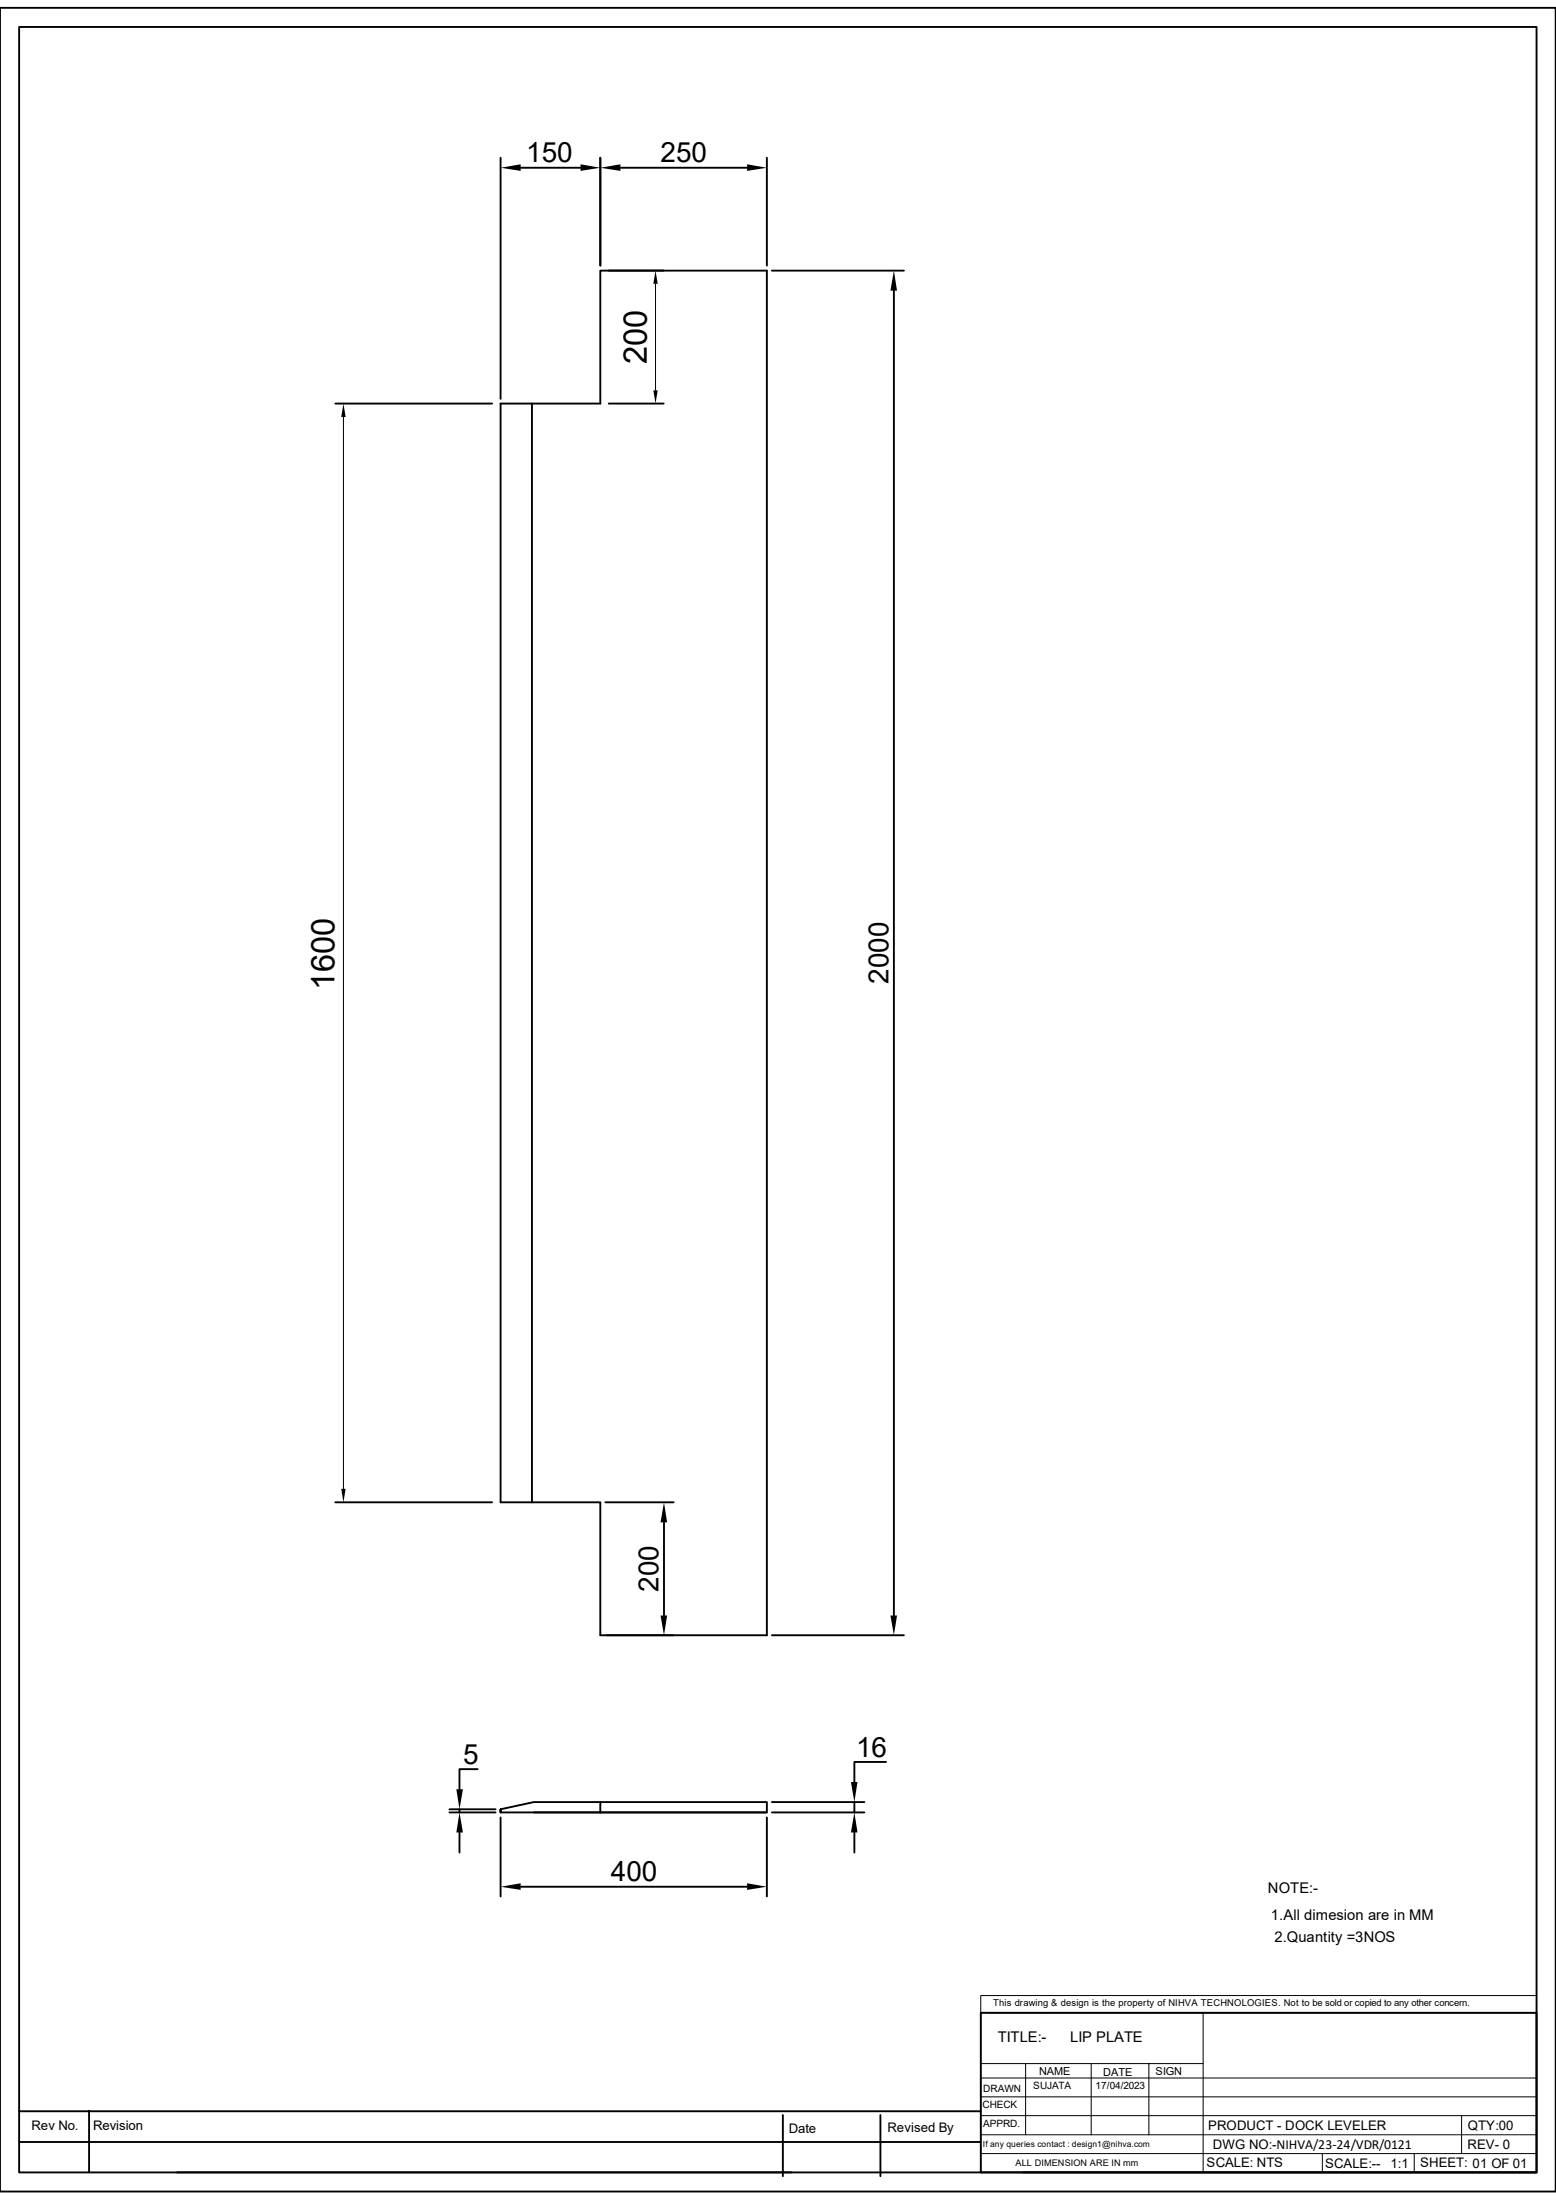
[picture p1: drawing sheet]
<svg xmlns="http://www.w3.org/2000/svg" width="210mm" height="297mm" viewBox="0 0 210 297" stroke-linecap="round" stroke-linejoin="round" font-family="sans-serif">
<path d="M0 1.1h210v294.8h-210zM2.6 3.6h204.8v289.7h-204.8zM103.5 36.5v184.3zM103.5 36.5h-22.5v18h-13.4v148.3h13.4v18h22.5M71.8 54.5v148.3M138 293.3h69.4" fill="none" stroke="#000" stroke-width=".25"/>
<path d="M132.4 269.4h75v2.3h-75zM162.4 271.7h45M132.4 288.2h75M132.4 285.6h75M132.4 283.1h75M132.4 280.5h75" fill="none" stroke="#000" stroke-width=".13"/>
<path d="M162.7 272.3h21.9v6h-21.9z" fill="#fff"/>
<path d="M88.5 38.3v14.4M46.4 56.3v144.7M132.4 271.7v21.6M132.4 278.6h30M133.6 271.7h28.8v21.6M138.4 278.6v9.6M147.3 278.6v9.6M155.1 278.6v9.6M132.4 290.7h75M178.5 290.7v2.6M190.9 290.7v2.6M197.3 285.6v5.1" fill="none" stroke="#000" stroke-width=".13"/>
<g fill="none" stroke="#000" stroke-width=".25">
<path d="M67.6 21.3v32.5M70.3 22.6h8.1M81 21.3v14.6M82.2 36.5h7.4M83.7 22.6h17.1M103.5 21.3v14.6M104.2 36.5h17.8M120.6 39.2v178.9M45.3 54.5h21.1M82.2 54.5h7.4M45.3 202.8h21.1M81.7 202.8h9.2"/>
<path d="M89.6 205.5v12.6M64.5 238.8h-2.5v2.8M81.9 220.8h9M104.2 220.8h17.8M119.6 237.9h-4.3v2.7M60.7 244.7h6.2M60.7 244.3h6.2M62 244.3v.4M62 247.4v2.7M67.6 244.3v.4h35.9v-1.4h-31.4l-4.5 1v.4M67.6 245.4v10.6M70.3 254.7h30.5"/>
<path d="M72.1 244.7h31.4M81 243.3v1.4M103.5 245.4v10.6M104.2 244.7h12.5M104.2 243.3h12.5M115.3 243.3v1.4M115.3 247.4v2.7M132.4 271.7h75v21.6h-75zM2.6 289.2h129.8M2.6 285h129.8M12 285v8.3M23.9 293.3h82.9"/>
<path d="M105.7 285.5v8.3M118.8 285.5v8.3"/>
</g>
<g fill="#000">
<path d="M67.6 22.6l2.7-.4v.9zM78.4 22.2l2.6 .4-2.6 .5zM81 22.6l2.7-.4v.9zM88.5 36.5l.3 1.8h-.6zM100.8 22.2l2.7 .4-2.7 .5zM120.6 36.5l.5 2.7h-.9zM46.4 54.5l.3 1.8h-.6zM88.2 52.7h.6l-.3 1.8zM46.1 201h.6l-.3 1.8zM89.2 218.1h.8l-.4 2.7zM89.6 202.8l.4 2.7h-.8zM120.2 218.1h.9l-.5 2.7z"/>
<path d="M62 244.7l.5 2.7h-.9zM61.6 241.6h.9l-.5 2.7zM67.6 254.7l2.7-.4v.8zM100.8 254.3l2.7 .4-2.7 .4zM115.3 244.7l.4 2.7h-.8zM114.9 240.6h.8l-.4 2.7z"/>
</g>
<g font-size="4.4">
<text x="87.3" y="49.1" transform="rotate(-90 87.3 49.1)">200</text>
<text x="45.2" y="133.7" transform="rotate(-90 45.2 133.7)">1600</text>
</g>
<g font-size="3.8">
<text x="71" y="21.9">150</text>
<text x="89.2" y="21.9">250</text>
<text x="119.9" y="132.8" transform="rotate(-90 119.9 132.8)">2000</text>
<text x="88.9" y="214.9" transform="rotate(-90 88.9 214.9)">200</text>
<text x="62.5" y="238.1">5</text>
<text x="115.6" y="237.2">16</text>
<text x="82.5" y="254">400</text>
</g>
<g font-size="2">
<text x="171.1" y="255.5">NOTE:-</text>
<text x="171.5" y="259.2">1.All dimesion are in MM</text>
<text x="172" y="262.2">2.Quantity =3NOS</text>
<text x="134.7" y="275.7">TITLE:-</text>
<text x="144.4" y="275.7">LIP PLATE</text>
</g>
<g font-size="1.8">
<text x="4.2" y="287.5">Rev No.</text>
<text x="12.6" y="287.5">Revision</text>
<text x="106.5" y="288">Date</text>
<text x="119.8" y="287.8">Revised By</text>
<text x="163.1" y="287.5">PRODUCT - DOCK LEVELER</text>
<text x="198.1" y="287.5">QTY:00</text>
<text x="162.9" y="292.6">SCALE: NTS</text>
<text x="163.7" y="290.1">DWG NO:-NIHVA/23-24/VDR/0121</text>
<text x="178.9" y="292.7">SCALE:--</text>
<text x="187.7" y="292.7">1:1</text>
<text x="191.7" y="292.6">SHEET: 01 OF 01</text>
<text x="198.1" y="290.1">REV- 0</text>
</g>
<g font-size="1.5">
<text x="140.3" y="280.2">NAME</text>
<text x="148.9" y="280.2">DATE</text>
<text x="156" y="280.1">SIGN</text>
</g>
<g font-size="1.4">
<text x="132.6" y="284.6">CHECK</text>
<text x="132.7" y="282.4">DRAWN</text>
<text x="132.7" y="287.1">APPRD.</text>
<text x="139.4" y="282.1">SUJATA</text>
<text x="147.9" y="282.1">17/04/2023</text>
</g>
<text font-size="1.3" x="134.1" y="270.8">This drawing &amp; design is the property of NIHVA TECHNOLOGIES. Not to be sold or copied to any other concern.</text>
<text font-size="1.2" x="137.1" y="292.4">ALL DIMENSION ARE IN mm</text>
<text font-size="1.1" x="132.7" y="289.8">If any queries contact : design1@nihva.com</text>
</svg>
